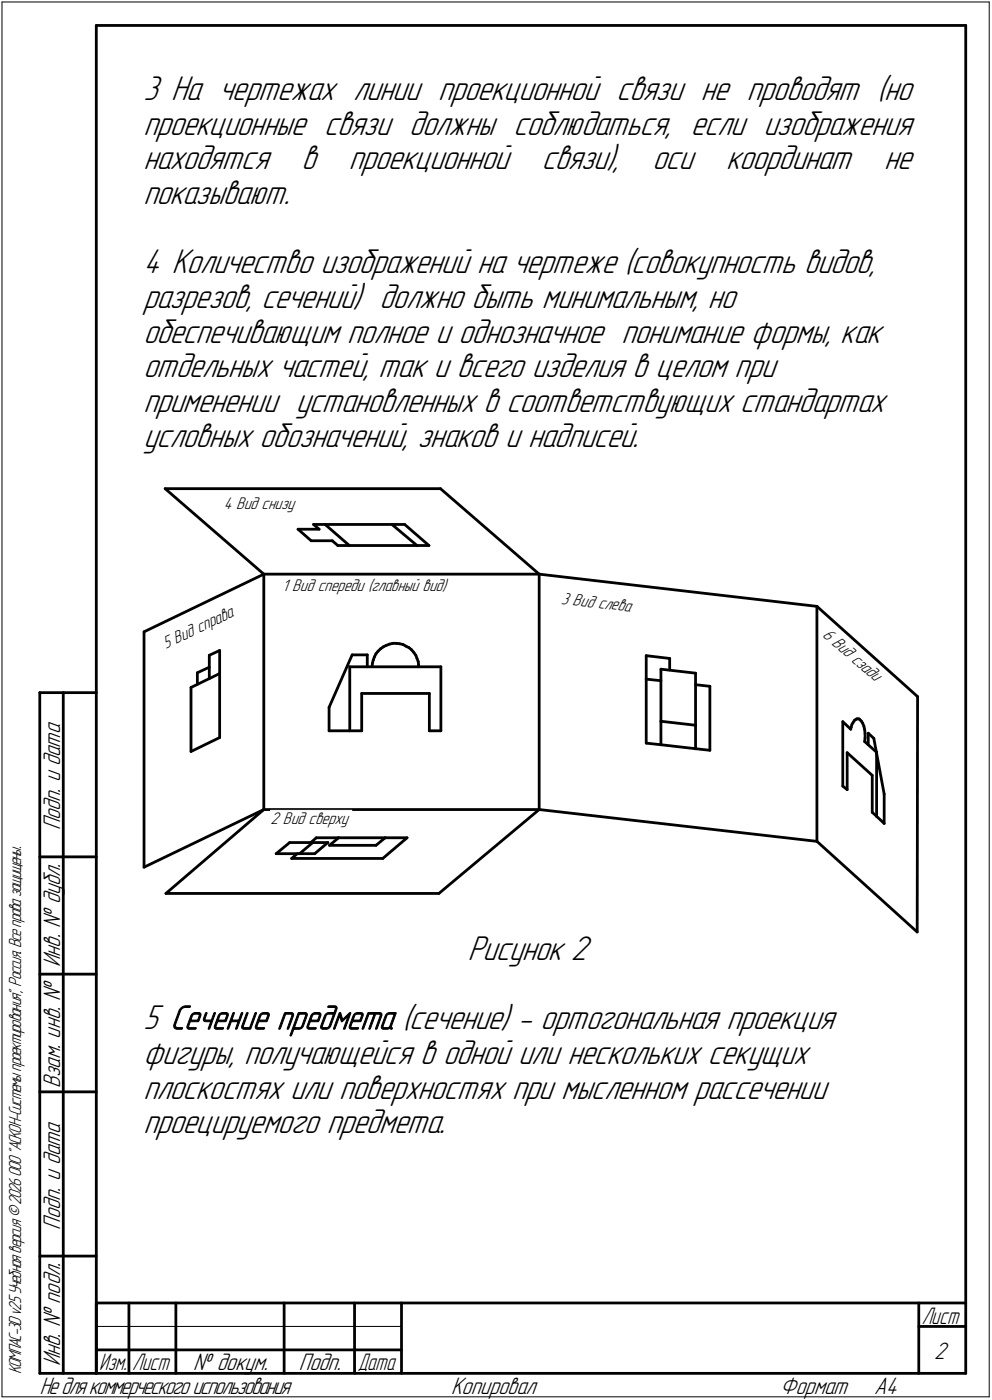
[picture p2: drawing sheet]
<svg xmlns="http://www.w3.org/2000/svg" width="211mm" height="298mm" viewBox="0 0 211 298" stroke-linecap="round" stroke-linejoin="round" font-family="sans-serif">
<g fill="#fff" stroke="#fff" stroke-width=".21">
<path d="M0 0h211.1v298.1h-211.1z"/>
<path d="M60 122.9h35.7v3.7h-35.7z"/>
<path d="M57.6 172.6h17.2v3.7h-17.2z"/>
<path d="M47.7 105.6h15.7v3.6h-15.7z"/>
<path d="M119.6 125.7l15.7 1.8-.4 3.6-15.7-1.7z"/>
<path d="M34 135.6l15.4-7.3 1.6 3.3-15.4 7.3z"/>
<path d="M176.7 133.2l12 10.4-2.3 2.8-12.1-10.4z"/>
</g>
<path d="M.4 .4h210.1zM.4 .4v297zM210.5 .4v297zM.4 297.4h210.1zM20.5 282.4h64.9z" fill="none" stroke="#000" stroke-width=".21"/>
<g fill="none" stroke="#000" stroke-width=".59">
<path d="M20.5 5.4h185zM20.5 5.4v287zM205.5 5.4v287zM35.1 104.1l21 18.2zM35.1 104.1h58.6zM63.4 112.7l2.8 2.4zM63.4 112.7h4.5zM66.2 115.1h4.5zM66.7 111.7h2.5zM66.7 111.7l1.2 1zM69.2 111.7h14.4zM69.2 111.7l5.1 4.5z"/>
<path d="M70.7 115.1l1.2 1.1zM71.9 116.2h2.4zM74.3 116.2h14.4zM83.4 111.7l5.3 4.5zM83.6 111.7h2.5zM86.1 111.7l5.2 4.5zM88.7 116.2h2.6zM93.7 104.1l21 18.2zM30.6 134.5v50.2zM30.6 134.5l25.5-12.2zM44.5 139.5v5zM44.5 139.5l2.2-1z"/>
<path d="M46.7 138.5v4.9zM56.1 122.3h58.6zM56.1 122.3v50.1zM74.9 139.4l-4.9 11.2zM74.9 139.4h3.2zM78.1 139.4v2.6zM79.7 139.9l-.3 .6zM80 139.2l-.3 .7zM80.4 138.7l-.4 .5zM80.4 138.7l.5-.5zM80.9 138.2l.6-.4zM81.5 137.8l.7-.4z"/>
<path d="M82.2 137.4l.7-.2zM82.9 137.2l.7-.2zM83.6 137h.7zM84.3 137l.7 .1zM85 137.1l.8 .1zM85.8 137.2l.6 .4zM86.4 137.6l.6 .3zM87 137.9l.5 .4zM87.5 138.3l.6 .6zM88.1 138.9l.4 .6zM88.5 139.5l.2 .7zM114.7 122.3v50.1z"/>
<path d="M114.7 122.3l59.1 6.8zM137.5 139.6l5 .6zM137.5 139.6v5zM173.8 129.1v50.1zM173.8 129.1l21.4 19.2zM8.5 147.5v144.9zM8.5 147.5h12zM13.5 147.5v144.9zM40.6 146.4v13.6zM40.6 146.4l6.1-3zM42 143.3v2.4zM42 143.3l2.5-1.2z"/>
<path d="M46.7 143.4v13.7zM70 150.6v5zM70 155.6h4.4zM74.4 155.6h2.6zM74.4 142v13.6zM74.4 142h19.4zM77 147.7h14.4zM77 147.7v7.9zM79.2 141.2v.8zM79.4 140.5l-.2 .7zM88.7 140.2l.3 .7zM89 140.9l.1 .7z"/>
<path d="M89.1 141.6v.4zM91.4 155.6h2.4zM91.4 147.7v7.9zM93.8 142v13.6zM137.5 144.6l3.1 .3zM137.5 158.2l3.1 .4zM137.5 144.6v13.6zM140.6 142.5v11.1zM140.6 158.6l7.4 .8zM140.6 153.6v5zM140.6 142.5l7.4 .8zM140.6 153.6l7.4 .8z"/>
<path d="M142.5 140.2v2.5zM148 159.4l3 .4zM148 145.8l3 .3zM148 154.4v5zM148 143.3v11.1zM151 146.1v13.7zM179.3 153.7l1.7 1.6zM179.3 153.7v13.7zM181.1 154.9l-.1 .4zM181.3 154.3l-.2 .6zM181.5 153.8l-.2 .5zM181.8 153.4l.2-.2z"/>
<path d="M181.8 153.4l-.3 .4zM182 153.2l.3-.1zM182.3 153.1h.2zM182.5 153.1h.3zM182.8 153.1l.2 .2zM183 153.3l.3 .3zM183.3 153.6l.3 .4zM183.6 154l.2 .6zM183.8 154.6l.2 .8zM184 157.9l2.5 2.3zM184 155.4l.1 .8zM184.1 157.1l-.1 .8z"/>
<path d="M184.1 156.2v.9zM184.7 156.1l1.2 1.1zM184.7 156.1v2.5zM185.9 157.2l2.2 11.9zM195.2 148.3v50.2zM40.6 160l6.1-2.9zM56.1 172.4h58.6zM61.6 179.4h4.9zM66.1 179.4l1.2-1zM66.5 179.4h3.3zM67.3 178.4h4.8zM72.1 178.4h9.9z"/>
<path d="M82 178.4h4.6zM114.7 172.4l59.1 6.8zM173.8 179.2l21.4 19.3zM179.3 167.4l1 .7zM180.3 160.3v7.8zM180.3 160.3l5.3 4.8zM185.6 173l.9 .8zM185.6 165.1v7.9zM186.5 160.2v13.6zM186.5 173.8l1.6 1.5zM188.1 169.1v6.2zM8.5 182.5h12z"/>
<path d="M30.6 184.7l25.5-12.3zM35.3 190.2h58.1zM35.3 190.2l20.8-17.8zM58.8 181.8h5zM58.8 181.8l2.8-2.4zM62.1 182.8l1.1-1zM62.1 182.8h19.3zM63.8 181.8l2.7-2.4zM63.8 181.8h3.2zM67 181.8l2.8-2.4zM70.1 180l2-1.6zM70.1 180h9.9z"/>
<path d="M80 180l2-1.6zM81.4 182.8l5.2-4.4zM93.4 190.2l21.3-17.8zM8.5 207.4h12zM8.5 232.5h12zM8.5 267.5h12zM20.5 277.5h185zM20.5 277.5v14.9zM27.4 277.5v14.9zM37.4 277.5v14.9zM60.5 277.5v14.9zM75.4 277.5v14.9z"/>
<path d="M85.4 277.5v14.9zM195.5 277.5v14.9zM8.5 292.4h12zM20.5 292.4h185zM20.5 287.4h6.9zM27.4 287.4h10zM37.4 287.4h23.1zM60.5 287.4h14.9zM75.4 287.4h10zM195.5 282.4h10z"/>
</g>
<g font-size="7.8">
<text x="30.5" y="21.3">3 На чертежах линии проекционной связи не проводят (но</text>
<text x="30.5" y="28.7">проекционные связи должны соблюдаться, если изображения</text>
<text x="30.5" y="36.1">находятся</text>
<text x="64.1" y="36.1">в</text>
<text x="74.2" y="36.1">проекционной</text>
<text x="115.3" y="36.1">связи),</text>
<text x="138.8" y="36.1">оси</text>
<text x="154.5" y="36.1">координат</text>
<text x="188.1" y="36.1">не</text>
<text x="30.5" y="43.4">показывают.</text>
<text x="30.5" y="58.2">4 Количество изображений на чертеже (совокупность видов,</text>
<text x="30.5" y="65.6">разрезов, сечений) должно быть минимальным, но</text>
<text x="30.5" y="73">обеспечивающим полное и однозначное понимание формы, как</text>
<text x="30.5" y="80.3">отдельных частей, так и всего изделия в целом при</text>
<text x="30.5" y="87.7">применении установленных в соответствующих стандартах</text>
<text x="30.5" y="95.1">условных обозначений, знаков и надписей.</text>
<text x="99.5" y="204.4">Рисунок 2</text>
<text x="30.5" y="219.2">5 Сечение предмета (сечение) - ортогональная проекция</text>
<text x="30.5" y="226.6">фигуры, получающейся в одной или нескольких секущих</text>
<text x="30.5" y="233.9">плоскостях или поверхностях при мысленном рассечении</text>
<text x="30.5" y="241.3">проецируемого предмета.</text>
</g>
<g font-size="5.4">
<text x="12.8" y="176.8" transform="rotate(-90 12.8 176.8)">Подп. и дата</text>
<text x="12.8" y="205.9" transform="rotate(-90 12.8 205.9)">Инв. № дубл.</text>
<text x="12.8" y="231.7" transform="rotate(-90 12.8 231.7)">Взам. инв. №</text>
<text x="12.8" y="261.8" transform="rotate(-90 12.8 261.8)">Подп. и дата</text>
<text x="12.8" y="290.9" transform="rotate(-90 12.8 290.9)">Инв. № подл.</text>
<text x="41.1" y="291.8">№ докум.</text>
<text x="63.6" y="291.8">Подп.</text>
<text x="198.8" y="289.3">2</text>
<text x="8.5" y="296.7">Недлякоммерческогоиспользования</text>
<text x="96" y="296.8">Копировал</text>
<text x="166" y="296.8">Формат</text>
<text x="186" y="296.8">A4</text>
</g>
<g font-size="5.3">
<text x="196.1" y="281.8">Лист</text>
<text x="21.1" y="291.8">Изм.</text>
<text x="28.1" y="291.8">Лист</text>
<text x="76.1" y="291.8">Дата</text>
</g>
<text font-size="3.9" x="4.5" y="292.5" transform="rotate(-90 4.5 292.5)">КОМПАС-3Dv25Учебнаяверсия©2026ООО&quot;АСКОН-Системыпроектирования&quot;, Россия. Всеправазащищены.</text>
<g font-size="3.8">
<text x="47.7" y="108.5">4 Вид снизу</text>
<text x="60.1" y="125.8">1</text>
<text x="62.2" y="125.8">Вид спереди (главный вид)</text>
<text x="119.3" y="128.6" transform="rotate(6 119.3 128.6)">3Видслева</text>
<text x="174.9" y="135.4" transform="rotate(41 174.9 135.4)">6Видсзади</text>
<text x="35.3" y="138.2" transform="rotate(-26 35.3 138.2)">5Видсправа</text>
<text x="57.6" y="175.4">2 Вид сверху</text>
</g>
</svg>
